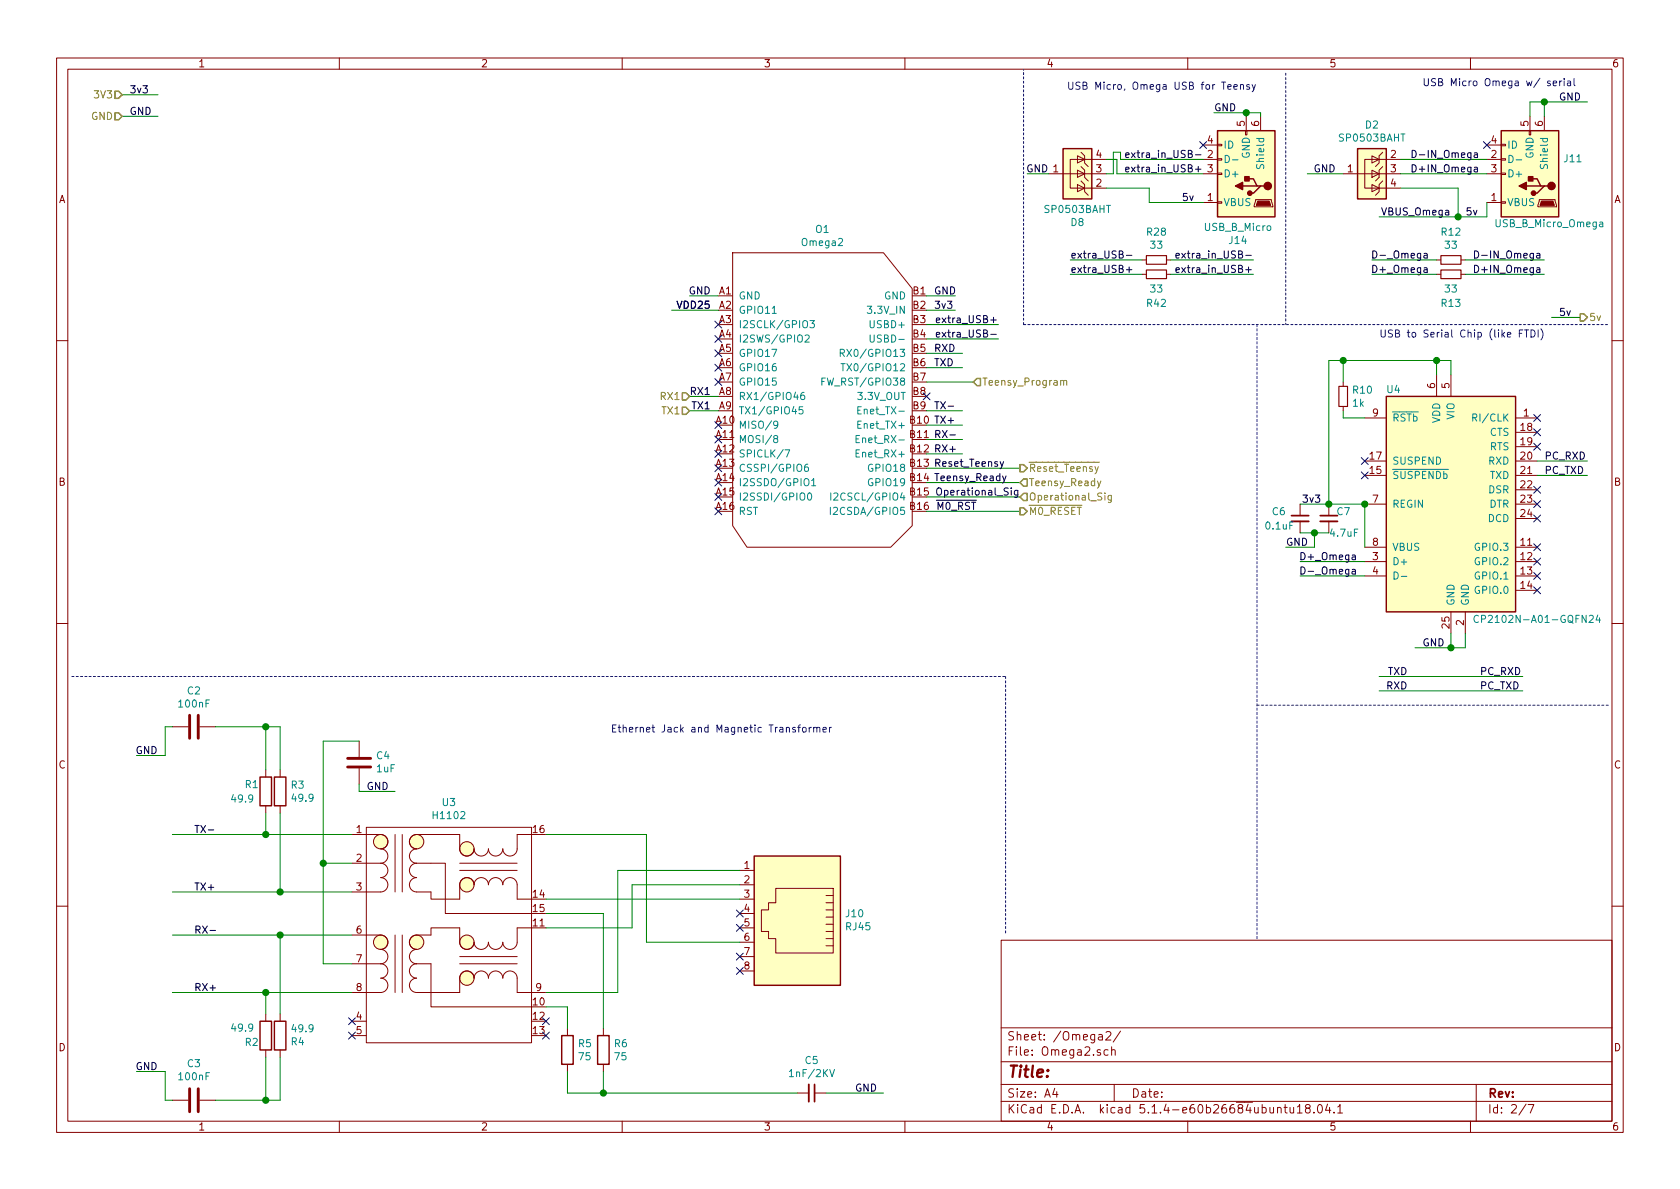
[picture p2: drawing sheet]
EESchema Schematic File Version 4
LIBS:main_board_onion-cache
EELAYER 30 0
EELAYER END
$Descr A4 11693 8268
encoding utf-8
Sheet 2 7
Title ""
Date ""
Rev ""
Comp ""
Comment1 ""
Comment2 ""
Comment3 ""
Comment4 ""
$EndDescr
$Comp
L Onion:Omega2 O1
U 1 1
P 5700 2800
F 0 "O1" H 5725 4015 50  0000 C CNN
F 1 "Omega2" H 5725 3924 50  0000 C CNN
F 2 "Onion:Omega2p" H 5300 3150 50  0001 C CNN
F 3 "" H 5300 3150 50  0001 C CNN
	1    5700 2800
	1    0    0    -1  
$EndComp
Text HLabel 850  650  0    50   Input ~ 0
3V3
Text HLabel 850  800  0    50   Input ~ 0
GND
Wire Wire Line
	850  650  1100 650 
Text Label 900  650  0    50   ~ 0
3v3
Text Label 900  800  0    50   ~ 0
GND
Wire Wire Line
	850  800  1100 800 
Wire Wire Line
	10650 800  10650 700 
Wire Wire Line
	10650 700  10750 700 
Wire Wire Line
	10750 800  10750 700 
Connection ~ 10750 700 
Wire Wire Line
	10750 700  11050 700 
Text Label 10850 700  0    50   ~ 0
GND
Wire Wire Line
	10350 1400 10350 1500
Text Label 10200 1500 0    50   ~ 0
5v
Text HLabel 11000 2200 2    50   Output ~ 0
5v
Wire Wire Line
	11000 2200 10800 2200
Text Label 10850 2200 0    50   ~ 0
5v
$Comp
L Connector:USB_B_Micro J11
U 1 1
P 10650 1200
F 0 "J11" H 10420 1098 50  0000 R CNN
F 1 "USB_B_Micro_Omega" H 10900 1550 50  0000 R CNN
F 2 "Connector_USB:USB_Micro-B_Molex-105017-0001" H 10800 1150 50  0001 C CNN
F 3 "~" H 10800 1150 50  0001 C CNN
	1    10650 1200
	-1   0    0    1   
$EndComp
NoConn ~ 10350 1000
Text Label 10300 1100 2    50   ~ 0
D-IN_Omega
Text Label 10100 1500 2    50   ~ 0
VBUS_Omega
Text Notes 9900 600  0    50   ~ 0
USB Micro Omega w/ serial
$Comp
L Interface_USB:CP2102N-A01-GQFN24 U4
U 1 1
P 10100 3500
F 0 "U4" H 9700 4300 50  0000 C CNN
F 1 "CP2102N-A01-GQFN24" H 10700 2700 50  0000 C CNN
F 2 "Package_DFN_QFN:QFN-24-1EP_4x4mm_P0.5mm_EP2.6x2.6mm" H 10550 2700 50  0001 L CNN
F 3 "http://www.silabs.com/support%20documents/technicaldocs/cp2102n-datasheet.pdf" H 10150 2450 50  0001 C CNN
	1    10100 3500
	1    0    0    -1  
$EndComp
Wire Wire Line
	9050 4000 9500 4000
Wire Wire Line
	9050 3900 9500 3900
$Comp
L Device:C_Small C7
U 1 1
P 9250 3600
F 0 "C7" H 9300 3650 50  0000 L CNN
F 1 "4.7uF" H 9250 3500 50  0000 L CNN
F 2 "Capacitor_SMD:C_0603_1608Metric" H 9250 3600 50  0001 C CNN
F 3 "~" H 9250 3600 50  0001 C CNN
	1    9250 3600
	1    0    0    -1  
$EndComp
$Comp
L Device:C_Small C6
U 1 1
P 9050 3600
F 0 "C6" H 8850 3650 50  0000 L CNN
F 1 "0.1uF" H 8800 3550 50  0000 L CNN
F 2 "Capacitor_SMD:C_0603_1608Metric" H 9050 3600 50  0001 C CNN
F 3 "~" H 9050 3600 50  0001 C CNN
	1    9050 3600
	1    0    0    -1  
$EndComp
Wire Wire Line
	9050 3500 9250 3500
Connection ~ 9250 3500
Wire Wire Line
	9050 3700 9150 3700
Wire Wire Line
	9150 3700 9150 3800
Wire Wire Line
	9150 3800 8950 3800
Connection ~ 9150 3700
Wire Wire Line
	9150 3700 9250 3700
Text Label 8950 3800 0    50   ~ 0
GND
Text Label 9200 3500 2    50   ~ 0
3v3
Wire Wire Line
	10000 2500 10000 2600
$Comp
L Device:R_Small R10
U 1 1
P 9350 2750
F 0 "R10" H 9409 2796 50  0000 L CNN
F 1 "1k" H 9409 2705 50  0000 L CNN
F 2 "Resistor_SMD:R_0603_1608Metric" H 9350 2750 50  0001 C CNN
F 3 "~" H 9350 2750 50  0001 C CNN
	1    9350 2750
	1    0    0    -1  
$EndComp
Wire Wire Line
	9350 2850 9350 2900
Wire Wire Line
	9350 2900 9500 2900
Wire Wire Line
	9350 2650 9350 2500
Wire Wire Line
	9350 2500 10000 2500
Wire Wire Line
	10100 2600 10100 2500
Wire Wire Line
	10100 2500 10000 2500
Connection ~ 10000 2500
Wire Wire Line
	10700 3200 11050 3200
Text Label 10750 3300 0    50   ~ 0
PC_TXD
Text Label 10750 3200 0    50   ~ 0
PC_RXD
Wire Wire Line
	10700 3300 11050 3300
NoConn ~ 10700 3800
NoConn ~ 10700 3900
NoConn ~ 10700 4000
NoConn ~ 10700 4100
Wire Wire Line
	10200 4400 10200 4500
Wire Wire Line
	10200 4500 10100 4500
Wire Wire Line
	10100 4400 10100 4500
Connection ~ 10100 4500
Wire Wire Line
	10100 4500 9850 4500
Text Label 9900 4500 0    50   ~ 0
GND
NoConn ~ 10700 2900
NoConn ~ 10700 3000
NoConn ~ 10700 3100
NoConn ~ 10700 3500
NoConn ~ 10700 3400
NoConn ~ 10700 3600
NoConn ~ 9500 3200
NoConn ~ 9500 3300
Wire Wire Line
	9250 3500 9250 2500
Wire Wire Line
	9250 2500 9350 2500
Connection ~ 9350 2500
Wire Wire Line
	9250 3500 9500 3500
Wire Wire Line
	9500 3800 9500 3500
Text Notes 9600 2350 0    50   ~ 0
USB to Serial Chip (like FTDI)
Wire Notes Line
	8950 500  8950 2250
Text Label 10300 4800 0    50   ~ 0
PC_TXD
Text Label 10300 4700 0    50   ~ 0
PC_RXD
Text Label 9800 4800 2    50   ~ 0
RXD
Text Label 9800 4700 2    50   ~ 0
TXD
Wire Wire Line
	10600 4800 9600 4800
Wire Wire Line
	10600 4700 9600 4700
Wire Notes Line
	8750 4900 11200 4900
Wire Wire Line
	9600 1500 10150 1500
$Comp
L main_board_onion-rescue:SP0503BAHT-Power_Protection D2
U 1 1
P 9550 1200
F 0 "D2" V 9208 1200 50  0000 C CNN
F 1 "SP0503BAHT" V 9299 1200 50  0000 C CNN
F 2 "Package_TO_SOT_SMD:SOT-143" H 9775 1150 50  0001 L CNN
F 3 "http://www.littelfuse.com/~/media/files/littelfuse/technical%20resources/documents/data%20sheets/sp05xxba.pdf" H 9675 1325 50  0001 C CNN
	1    9550 1200
	0    1    1    0   
$EndComp
Wire Wire Line
	9750 1100 10350 1100
Wire Wire Line
	9750 1200 10350 1200
Wire Wire Line
	9750 1300 10150 1300
Wire Wire Line
	10150 1300 10150 1500
Connection ~ 10150 1500
Wire Wire Line
	10150 1500 10350 1500
Text Label 9300 1200 2    50   ~ 0
GND
Wire Wire Line
	9350 1200 9100 1200
Text Label 10250 1900 0    50   ~ 0
D+IN_Omega
$Comp
L Device:R_Small R12
U 1 1
P 10100 1800
F 0 "R12" V 9904 1800 50  0000 C CNN
F 1 "33" V 9995 1800 50  0000 C CNN
F 2 "Resistor_SMD:R_0603_1608Metric" H 10100 1800 50  0001 C CNN
F 3 "~" H 10100 1800 50  0001 C CNN
	1    10100 1800
	0    1    1    0   
$EndComp
$Comp
L Device:R_Small R13
U 1 1
P 10100 1900
F 0 "R13" V 10300 1900 50  0000 C CNN
F 1 "33" V 10200 1900 50  0000 C CNN
F 2 "Resistor_SMD:R_0603_1608Metric" H 10100 1900 50  0001 C CNN
F 3 "~" H 10100 1900 50  0001 C CNN
	1    10100 1900
	0    1    1    0   
$EndComp
Text Label 10250 1800 0    50   ~ 0
D-IN_Omega
Wire Wire Line
	10200 1800 10750 1800
Wire Wire Line
	10200 1900 10750 1900
Wire Wire Line
	10000 1800 9550 1800
Wire Wire Line
	10000 1900 9550 1900
Text Label 10300 1200 2    50   ~ 0
D+IN_Omega
Text Label 9450 4000 2    50   ~ 0
D-_Omega
Text Label 9950 1900 2    50   ~ 0
D+_Omega
Text Label 9950 1800 2    50   ~ 0
D-_Omega
Text Label 9450 3900 2    50   ~ 0
D+_Omega
Text Label 6500 2450 0    50   ~ 0
RXD
Wire Wire Line
	6450 2450 6700 2450
Wire Wire Line
	6450 2550 6700 2550
$Comp
L Pulse:H1102 U3
U 1 1
P 3100 6450
F 0 "U3" H 3125 7325 50  0000 C CNN
F 1 "H1102" H 3125 7234 50  0000 C CNN
F 2 "Package_SO:SOIC-16W_7.5x12.8mm_P1.27mm" H 2800 6750 50  0001 C CNN
F 3 "" H 2800 6750 50  0001 C CNN
	1    3100 6450
	1    0    0    -1  
$EndComp
NoConn ~ 3800 7200
NoConn ~ 3800 7100
Wire Wire Line
	5150 6550 4500 6550
Wire Wire Line
	4500 6550 4500 5800
Wire Wire Line
	4500 5800 3800 5800
Wire Wire Line
	5150 6250 3800 6250
Wire Wire Line
	3800 6450 4400 6450
Wire Wire Line
	4400 6450 4400 6150
Wire Wire Line
	4400 6150 5150 6150
Wire Wire Line
	5150 6050 4300 6050
Wire Wire Line
	4300 6050 4300 6900
Wire Wire Line
	4300 6900 3800 6900
$Comp
L Device:R R5
U 1 1
P 3950 7300
F 0 "R5" H 4020 7346 50  0000 L CNN
F 1 "75" H 4020 7255 50  0000 L CNN
F 2 "Resistor_SMD:R_0402_1005Metric" V 3880 7300 50  0001 C CNN
F 3 "~" H 3950 7300 50  0001 C CNN
	1    3950 7300
	1    0    0    -1  
$EndComp
$Comp
L Device:R R6
U 1 1
P 4200 7300
F 0 "R6" H 4270 7346 50  0000 L CNN
F 1 "75" H 4270 7255 50  0000 L CNN
F 2 "Resistor_SMD:R_0402_1005Metric" V 4130 7300 50  0001 C CNN
F 3 "~" H 4200 7300 50  0001 C CNN
	1    4200 7300
	1    0    0    -1  
$EndComp
Wire Wire Line
	3800 7000 3950 7000
Wire Wire Line
	3950 7000 3950 7150
Wire Wire Line
	3800 6350 4200 6350
Wire Wire Line
	4200 6350 4200 7150
Wire Wire Line
	3950 7450 3950 7600
Wire Wire Line
	3950 7600 4200 7600
Wire Wire Line
	4200 7450 4200 7600
Connection ~ 4200 7600
$Comp
L Device:C_Small C5
U 1 1
P 5650 7600
F 0 "C5" V 5421 7600 50  0000 C CNN
F 1 "1nF/2KV" V 5512 7600 50  0000 C CNN
F 2 "Capacitor_SMD:C_0402_1005Metric" H 5650 7600 50  0001 C CNN
F 3 "~" H 5650 7600 50  0001 C CNN
	1    5650 7600
	0    1    1    0   
$EndComp
Wire Wire Line
	5750 7600 6150 7600
Text Label 5950 7600 0    50   ~ 0
GND
NoConn ~ 5150 6350
NoConn ~ 5150 6450
NoConn ~ 5150 6650
NoConn ~ 5150 6750
$Comp
L Device:R R1
U 1 1
P 1850 5500
F 0 "R1" H 1700 5550 50  0000 L CNN
F 1 "49.9" H 1600 5450 50  0000 L CNN
F 2 "Resistor_SMD:R_0402_1005Metric" V 1780 5500 50  0001 C CNN
F 3 "~" H 1850 5500 50  0001 C CNN
	1    1850 5500
	1    0    0    -1  
$EndComp
$Comp
L Device:R R3
U 1 1
P 1950 5500
F 0 "R3" H 2020 5546 50  0000 L CNN
F 1 "49.9" H 2020 5455 50  0000 L CNN
F 2 "Resistor_SMD:R_0402_1005Metric" V 1880 5500 50  0001 C CNN
F 3 "~" H 1950 5500 50  0001 C CNN
	1    1950 5500
	1    0    0    -1  
$EndComp
$Comp
L Device:C C2
U 1 1
P 1350 5050
F 0 "C2" V 1098 5050 50  0000 C CNN
F 1 "100nF" V 1189 5050 50  0000 C CNN
F 2 "Capacitor_SMD:C_0402_1005Metric" H 1388 4900 50  0001 C CNN
F 3 "~" H 1350 5050 50  0001 C CNN
F 4 "" H 1350 5050 50  0001 C CNN "Manufacturer_Part_Number"
	1    1350 5050
	0    1    1    0   
$EndComp
Wire Wire Line
	1500 5050 1850 5050
Wire Wire Line
	1850 5050 1850 5350
Wire Wire Line
	1850 5650 1850 5800
Connection ~ 1850 5800
Wire Wire Line
	1850 5800 1200 5800
Wire Wire Line
	1200 5050 1150 5050
Wire Wire Line
	1150 5050 1150 5250
Wire Wire Line
	1150 5250 950  5250
Text Label 1100 5250 2    50   ~ 0
GND
Text Label 1350 5800 0    50   ~ 0
TX-
Wire Wire Line
	1850 5800 2450 5800
Text Label 1350 6200 0    50   ~ 0
TX+
Wire Wire Line
	1200 6200 1950 6200
Wire Wire Line
	1950 5650 1950 6200
Connection ~ 1950 6200
Wire Wire Line
	1950 6200 2450 6200
Wire Wire Line
	1850 5050 1950 5050
Wire Wire Line
	1950 5050 1950 5350
Connection ~ 1850 5050
Wire Wire Line
	2450 6500 1950 6500
Wire Wire Line
	2450 6900 1850 6900
Wire Wire Line
	2450 6000 2250 6000
Wire Wire Line
	2250 6000 2250 5150
$Comp
L Device:C C4
U 1 1
P 2500 5300
F 0 "C4" H 2385 5254 50  0000 R CNN
F 1 "1uF" H 2385 5345 50  0000 R CNN
F 2 "Capacitor_SMD:C_0402_1005Metric" H 2538 5150 50  0001 C CNN
F 3 "~" H 2500 5300 50  0001 C CNN
F 4 "" H 2500 5300 50  0001 C CNN "Mouser Part Number"
F 5 "" H 2500 5300 50  0001 C CNN "Description"
F 6 "MF-CAP-0402-1uF" H 2500 5300 50  0001 C CNN "Field4"
	1    2500 5300
	-1   0    0    1   
$EndComp
Wire Wire Line
	2500 5150 2250 5150
Wire Wire Line
	2500 5450 2500 5500
Wire Wire Line
	2500 5500 2750 5500
Text Label 2550 5500 0    50   ~ 0
GND
Wire Wire Line
	2450 6700 2250 6700
Wire Wire Line
	2250 6700 2250 6000
Connection ~ 2250 6000
Text Label 1350 6500 0    50   ~ 0
RX-
Text Label 1350 6900 0    50   ~ 0
RX+
$Comp
L Device:R R2
U 1 1
P 1850 7200
F 0 "R2" H 1700 7250 50  0000 L CNN
F 1 "49.9" H 1600 7150 50  0000 L CNN
F 2 "Resistor_SMD:R_0402_1005Metric" V 1780 7200 50  0001 C CNN
F 3 "~" H 1850 7200 50  0001 C CNN
	1    1850 7200
	1    0    0    1   
$EndComp
$Comp
L Device:R R4
U 1 1
P 1950 7200
F 0 "R4" H 2020 7246 50  0000 L CNN
F 1 "49.9" H 2020 7155 50  0000 L CNN
F 2 "Resistor_SMD:R_0402_1005Metric" V 1880 7200 50  0001 C CNN
F 3 "~" H 1950 7200 50  0001 C CNN
	1    1950 7200
	1    0    0    1   
$EndComp
$Comp
L Device:C C3
U 1 1
P 1350 7650
F 0 "C3" V 1602 7650 50  0000 C CNN
F 1 "100nF" V 1511 7650 50  0000 C CNN
F 2 "Capacitor_SMD:C_0402_1005Metric" H 1388 7500 50  0001 C CNN
F 3 "~" H 1350 7650 50  0001 C CNN
F 4 "" H 1350 7650 50  0001 C CNN "Manufacturer_Part_Number"
	1    1350 7650
	0    1    -1   0   
$EndComp
Wire Wire Line
	1500 7650 1850 7650
Wire Wire Line
	1850 7650 1850 7350
Wire Wire Line
	1200 7650 1150 7650
Wire Wire Line
	1150 7650 1150 7450
Wire Wire Line
	1150 7450 950  7450
Text Label 1100 7450 2    50   ~ 0
GND
Wire Wire Line
	1850 7650 1950 7650
Wire Wire Line
	1950 7650 1950 7350
Connection ~ 1850 7650
Wire Wire Line
	1950 7050 1950 6500
Connection ~ 1950 6500
Wire Wire Line
	1950 6500 1200 6500
Wire Wire Line
	1850 7050 1850 6900
Connection ~ 1850 6900
Wire Wire Line
	1850 6900 1200 6900
Text Label 6500 2850 0    50   ~ 0
TX-
Text Label 6500 2950 0    50   ~ 0
TX+
Text Label 6500 3050 0    50   ~ 0
RX-
Text Label 6500 3150 0    50   ~ 0
RX+
Wire Wire Line
	6450 2850 6700 2850
Wire Wire Line
	6450 2950 6700 2950
Wire Wire Line
	6450 3050 6700 3050
Wire Wire Line
	6450 3150 6700 3150
Wire Notes Line
	500  4700 7000 4700
Wire Notes Line
	7000 4700 7000 6500
Text Notes 4250 5100 0    50   ~ 0
Ethernet Jack and Magnetic Transformer
Text Label 6500 2050 0    50   ~ 0
GND
Text Label 4950 2050 2    50   ~ 0
GND
Text Label 6500 2150 0    50   ~ 0
3v3
Wire Wire Line
	6450 2150 6650 2150
Wire Wire Line
	6450 2050 6650 2050
Wire Wire Line
	5000 2050 4800 2050
NoConn ~ 6450 2750
NoConn ~ 5000 3550
Text Label 6500 3250 0    50   ~ 0
Reset_Teensy
Text Label 6500 3350 0    50   ~ 0
Teensy_Ready
Wire Wire Line
	6450 3250 7100 3250
Wire Wire Line
	6450 3350 7100 3350
NoConn ~ 5000 2250
NoConn ~ 5000 2350
NoConn ~ 5000 3050
NoConn ~ 5000 2950
NoConn ~ 5000 3350
NoConn ~ 5000 3450
Text HLabel 7100 3350 2    50   Input ~ 0
Teensy_Ready
Text HLabel 7100 3250 2    50   Output ~ 0
~Reset_Teensy
$Comp
L Connector:RJ45 J10
U 1 1
P 5550 6350
F 0 "J10" H 5220 6354 50  0000 R CNN
F 1 "RJ45" H 5220 6445 50  0000 R CNN
F 2 "TE:1-338088-3" V 5550 6375 50  0001 C CNN
F 3 "http://www.te.com/commerce/DocumentDelivery/DDEController?Action=srchrtrv&DocNm=338088&DocType=Customer+Drawing&DocLang=English" V 5550 6375 50  0001 C CNN
	1    5550 6350
	-1   0    0    1   
$EndComp
Wire Wire Line
	4200 7600 5550 7600
Connection ~ 9500 3500
Text Label 6500 2550 0    50   ~ 0
TXD
Text Label 4950 2750 2    50   ~ 0
RX1
Text Label 4950 2850 2    50   ~ 0
TX1
Wire Wire Line
	5000 2850 4800 2850
Wire Wire Line
	5000 2750 4800 2750
NoConn ~ 5000 3150
NoConn ~ 5000 3250
Text HLabel 4800 2750 0    50   Input ~ 0
RX1
Text HLabel 4800 2850 0    50   Input ~ 0
TX1
Text Label 4950 2150 2    50   ~ 0
VDD25
Wire Wire Line
	5000 2150 4675 2150
Text Label 4950 2150 2    50   ~ 0
VDD25
Text Label 6800 3550 2    50   ~ 0
~M0_RST
Text Label 7100 3450 2    50   ~ 0
Operational_Sig
Text HLabel 7100 3550 2    50   Output ~ 0
~M0_RESET
Text HLabel 7100 3450 2    50   Input ~ 0
Operational_Sig
Wire Wire Line
	6450 3550 7100 3550
Wire Wire Line
	6450 3450 7100 3450
NoConn ~ 2450 7200
NoConn ~ 2450 7100
Wire Notes Line
	8750 2250 8750 6525
NoConn ~ 5000 2450
NoConn ~ 5000 2550
NoConn ~ 5000 2650
Text Label 6950 2250 2    50   ~ 0
extra_USB+
Text Label 6950 2350 2    50   ~ 0
extra_USB-
Wire Wire Line
	6450 2250 6950 2250
Wire Wire Line
	6450 2350 6950 2350
Wire Wire Line
	8775 775  8675 775 
Text Label 7450 1800 0    50   ~ 0
extra_USB-
Wire Wire Line
	7950 1900 7450 1900
Wire Wire Line
	8775 800  8775 775 
Wire Wire Line
	7950 1800 7450 1800
Wire Wire Line
	8675 775  8450 775 
Text Label 8450 775  0    50   ~ 0
GND
Wire Wire Line
	8675 800  8675 775 
Text Label 7450 1900 0    50   ~ 0
extra_USB+
Connection ~ 8675 775 
NoConn ~ 8375 1000
$Comp
L Device:R_Small R28
U 1 1
P 8050 1800
F 0 "R28" V 7854 1800 50  0000 C CNN
F 1 "33" V 7945 1800 50  0000 C CNN
F 2 "Resistor_SMD:R_0603_1608Metric" H 8050 1800 50  0001 C CNN
F 3 "~" H 8050 1800 50  0001 C CNN
	1    8050 1800
	0    1    1    0   
$EndComp
$Comp
L Device:R_Small R42
U 1 1
P 8050 1900
F 0 "R42" V 8250 1900 50  0000 C CNN
F 1 "33" V 8150 1900 50  0000 C CNN
F 2 "Resistor_SMD:R_0603_1608Metric" H 8050 1900 50  0001 C CNN
F 3 "~" H 8050 1900 50  0001 C CNN
	1    8050 1900
	0    1    1    0   
$EndComp
$Comp
L Connector:USB_B_Micro J14
U 1 1
P 8675 1200
F 0 "J14" H 8732 1667 50  0000 C CNN
F 1 "USB_B_Micro" H 8732 1576 50  0000 C CNN
F 2 "molex_105133:MOLEX_105133-0001_0" H 8825 1150 50  0001 C CNN
F 3 "~" H 8825 1150 50  0001 C CNN
	1    8675 1200
	-1   0    0    1   
$EndComp
Text Label 8725 1800 2    50   ~ 0
extra_in_USB-
Wire Wire Line
	8150 1800 8725 1800
Text Label 8725 1900 2    50   ~ 0
extra_in_USB+
Wire Wire Line
	8150 1900 8725 1900
Text Label 8375 1100 2    50   ~ 0
extra_in_USB-
Text Label 8375 1200 2    50   ~ 0
extra_in_USB+
Wire Wire Line
	7800 1100 8375 1100
Text Label 8225 1400 0    50   ~ 0
5v
Wire Wire Line
	8375 1400 8000 1400
Wire Wire Line
	8000 1400 8000 1300
Text Notes 7425 625  0    50   ~ 0
USB Micro, Omega USB for Teensy
Wire Notes Line
	7125 2250 7125 475 
Wire Notes Line
	7125 2250 11200 2250
$Comp
L main_board_onion-rescue:SP0503BAHT-Power_Protection D8
U 1 1
P 7500 1200
F 0 "D8" V 7158 1200 50  0000 C CNN
F 1 "SP0503BAHT" V 7249 1200 50  0000 C CNN
F 2 "Package_TO_SOT_SMD:SOT-143" H 7725 1150 50  0001 L CNN
F 3 "http://www.littelfuse.com/~/media/files/littelfuse/technical%20resources/documents/data%20sheets/sp05xxba.pdf" H 7625 1325 50  0001 C CNN
	1    7500 1200
	0    1    -1   0   
$EndComp
Text Label 7300 1200 2    50   ~ 0
GND
Wire Wire Line
	7300 1200 7150 1200
Wire Wire Line
	7775 1200 7775 1100
Wire Wire Line
	7775 1100 7700 1100
Wire Wire Line
	7775 1200 8375 1200
Wire Wire Line
	7800 1100 7800 1050
Wire Wire Line
	7800 1050 7750 1050
Wire Wire Line
	7750 1050 7750 1200
Wire Wire Line
	7750 1200 7700 1200
Wire Wire Line
	7700 1300 8000 1300
Text HLabel 6775 2650 2    50   Input ~ 0
Teensy_Program
Wire Wire Line
	6450 2650 6775 2650
$EndSCHEMATC
